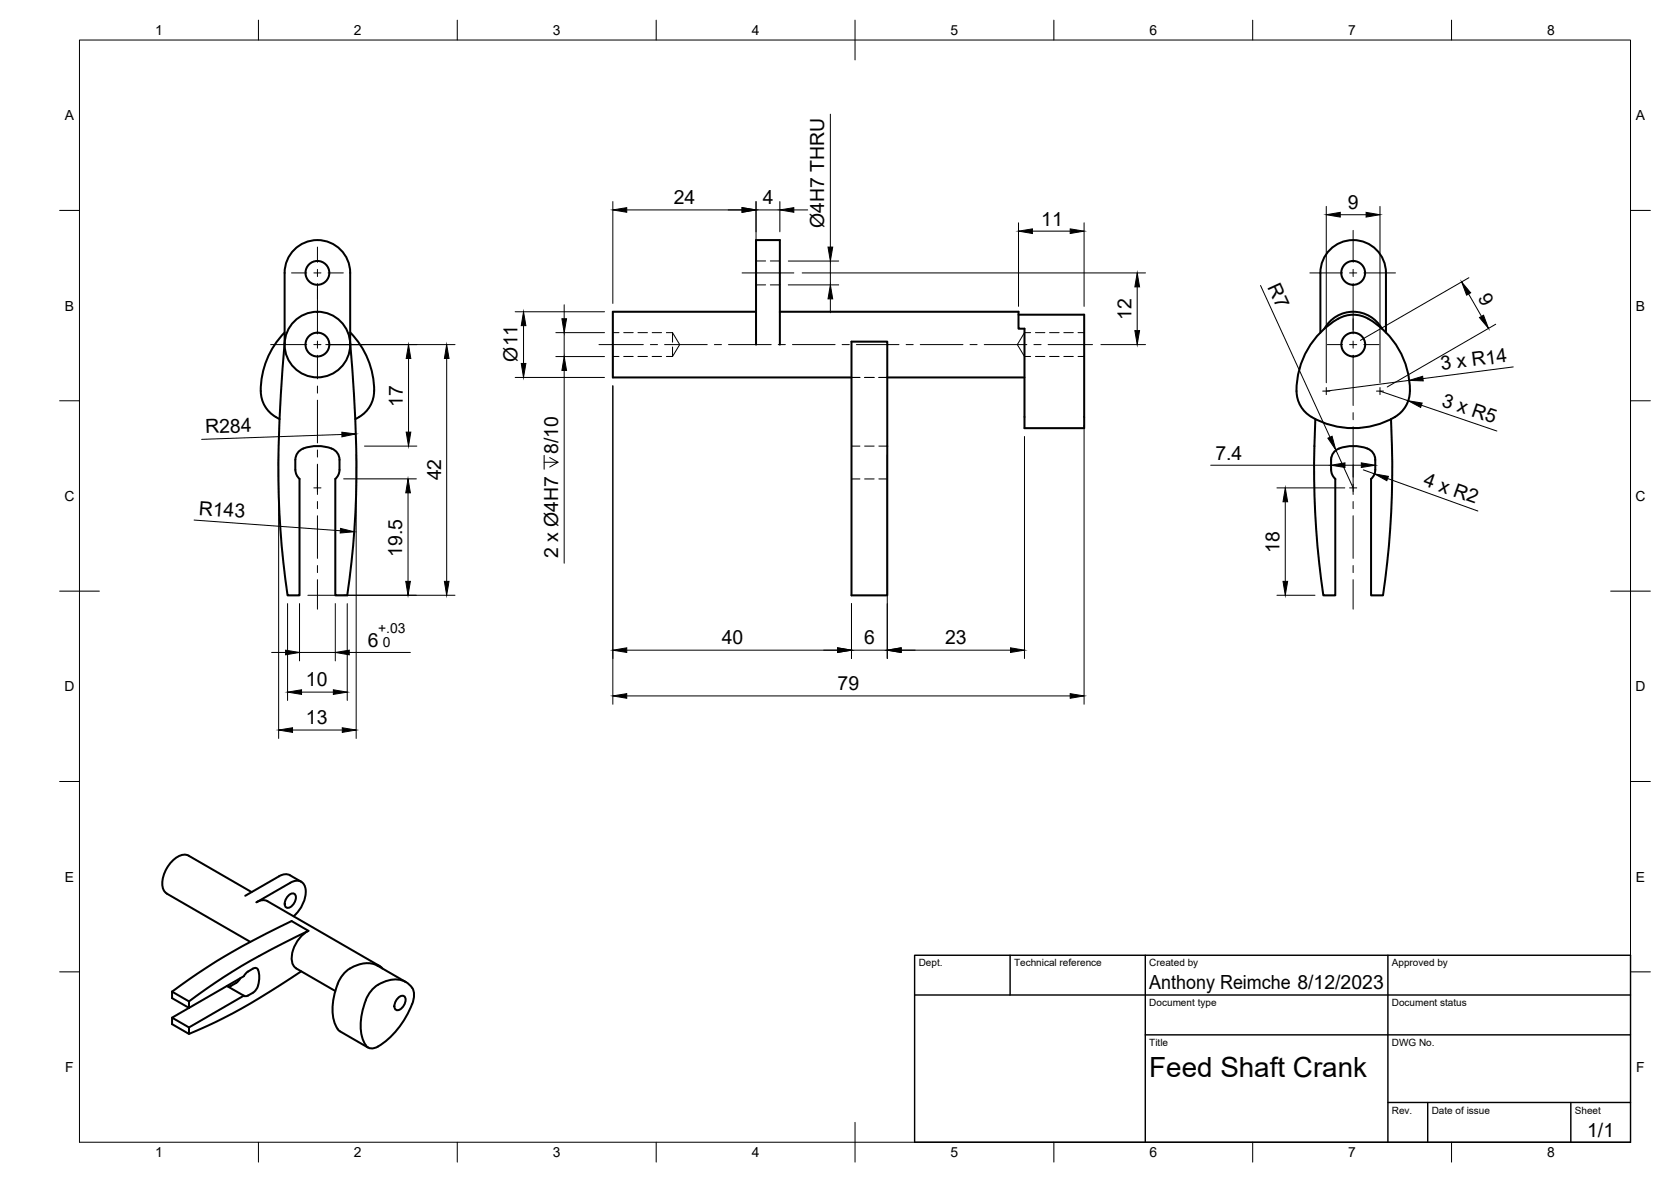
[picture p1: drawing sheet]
<svg xmlns="http://www.w3.org/2000/svg" width="420mm" height="297mm" viewBox="0 0 420 297" stroke-linecap="round" stroke-linejoin="round" font-family="sans-serif">
<!-- layer: Visible -->
<g fill="none" stroke="#000" stroke-width=".51">
<path d="M190.1 78.3h-36v16.6h60M196.1 78.3h60v4.3h1.5v25h15v-28.5h-16.5M71.6 83.6a20.2 20.2 0 0 0-5.8 16.4 7.9 7.9 0 0 0 4.5 5.3M71.6 86.6v-18a8.2 8.2 0 0 1 8.2-8.3 8.2 8.2 0 0 1 8.3 8.3v18M71.6 86.2a295.5 295.5 0 0 0-1.1 46.8l.7 8.3 1.1 8.3h3v-29.2M88.1 86.2a295.5 295.5 0 0 1 1 46.8l-.7 8.3-1.1 8.3h-3v-29.2M88.1 83.6a21 21 0 0 1 6 14.7M94.1 98.3a7.8 7.8 0 0 1-4.8 7M190.1 86.6v-26.3h6v26.3M214.1 85.9h9v63.7h-9zM223.1 94.9h34.5M332 83.6v-15a8.2 8.2 0 0 1 8.2-8.3 8.2 8.2 0 0 1 8.3 8.3v15"/>
<path d="M333 82.6a8.2 8.2 0 0 1 14.5 0M354.5 98.3a7.8 7.8 0 0 1-5 7.2 20.5 20.5 0 0 1-21.1-1.8 8 8 0 0 1-2.4-6.9 20.4 20.4 0 0 1 12.1-17.4 7.9 7.9 0 0 1 7.2 1.5 21 21 0 0 1 9.2 17.4M74.3 115.6v2.5M74.3 118.1l.2 1 .8 1.2M83.4 112.7a9.4 9.4 0 0 0-8.2 .7 2.99 2.99 0 0 0-.9 2.1M83.4 112.7a3 3 0 0 1 2 2.8l-.1 3.1-.3 .9-.7 .8M330.7 105.3a221.5 221.5 0 0 0 2 44.3h3v-29.2M334.7 115.6v2.5M334.7 115.5a3.5 3.5 0 0 1 3.5-3.2 9 9 0 0 1 6.7 1.1 2.99 2.99 0 0 1 .9 2.1v3.1l-.4 .9-.6 .8M334.7 118.1l.2 1 .9 1.2M349.8 105.3a221.5 221.5 0 0 1-2.1 44.3h-3v-29.2M63.3 224.2l-15.9-9.2a3.4 3.4 0 0 0-3.7 1 7.4 7.4 0 0 0-2.5 7.7l.7 .8 21 12.2"/>
<path d="M72.6 225a1 1 0 0 1 1.4-.4 1 1 0 0 1 .4 1.4l-.4 .9a1.63 1.63 0 0 1-2.1 1.1 2.4 2.4 0 0 1 .7-3zM73.8 230.3a8 8 0 0 0 2.9-7.4 2.27 2.27 0 0 0-3.7-1.1l-8.5 4.9 1.5-.5 1.3 .3 28.2 16.3M75.7 221.6l-3.2-1.8h-1.3l-9.5 5.3M77.6 233.9a8.1 8.1 0 0 0-4.1 8l.5 1.1 .5 .3 9.8 5.7M43.3 249.2a164.4 164.4 0 0 1 30-17.7l4.3 2.4a160 160 0 0 0-30.1 17.8M43.3 255.7l4.2 2.5v1.6M57.1 247.8l4.2 2.4M60.4 245.8l-.2 .4a4.5 4.5 0 0 1-2.4 1.7h-.6M61.3 250.2l-13.8 8M62.4 244.1l-1.1 1.2-13.8 8-4.2-2.5v-1.6M64.9 243.8a4.8 4.8 0 0 1-3.1 6.6l-.5-.2M64.9 243.7a.82 .82 0 0 0-1.3-.3l-1.2 .7"/>
<path d="M75.7 244.1a151.3 151.3 0 0 1-28.2 15.7l-4.2-2.4v-1.7l4.2-2.4v-1.6l-4.2-2.5M92 251.3a13.8 13.8 0 0 0-.4 10.7l.4 .7M94.7 242.6l.7 .1 .8 .7M100.2 250.7a1 1 0 0 1 1.4-.4 1 1 0 0 1 .3 1.4l-.3 .9a1.63 1.63 0 0 1-2.2 1.1 2.4 2.4 0 0 1 .8-3zM102 246.8l-7-4.1a7.6 7.6 0 0 0-9 2.5 15.4 15.4 0 0 0-1.9 11.9l1.2 1.9 7.2 4.3M103.6 252.3a21 21 0 0 1-9.2 11 2 2 0 0 1-2.4-.6M103.6 248.2a5.4 5.4 0 0 0-6.5-1.7 7.6 7.6 0 0 0-5.1 4.8M103.6 248.2l.5 1.5-.1 1.3-.4 1.3"/>
<circle cx="79.8" cy="68.6" r="3"/>
<circle cx="340.2" cy="68.6" r="3"/>
<circle cx="79.8" cy="86.6" r="3"/>
<circle cx="79.8" cy="86.6" r="8.2"/>
<circle cx="340.3" cy="86.6" r="3"/>
</g>
<!-- layer: Hidden -->
<g fill="none" stroke="#000" stroke-width=".25">
<path d="M190.1 65.6h2.4M190.1 71.6h2.4M193.7 65.6h2.4M193.7 71.6h2.4M154.1 83.6h1.5M154.1 89.6h1.5M156.8 83.6h2.4M156.8 89.6h2.4M160.4 83.6h2.4M160.4 89.6h2.4M164 83.6h2.3M164 89.6h2.3"/>
<path d="M167.6 83.6h1.5M167.6 89.6h1.5M169.1 83.6v2.4M169.1 87.2v2.4M169.1 83.6l1.8 3-1.8 3M214.1 94.9h2.1M217.4 94.9h2.4M221 94.9h2.1M259.1 83.6h-1.5l-1.8 3 1.8 3h1.5M260.3 83.6h2.4M260.3 89.6h2.4M263.9 83.6h2.4"/>
<path d="M263.9 89.6h2.4M267.5 83.6h2.4M267.5 89.6h2.4M271.1 83.6h1.5M271.1 89.6h1.5M214.1 112.1h2.1M217.4 112.1h2.4M221 112.1h2.1M214.1 120.4h2.1M217.4 120.4h2.4M221 120.4h2.1"/>
</g>
<!-- layer: BORDER -->
<g fill="none" stroke="#000" stroke-width=".25">
<path d="M20 10.1h390v276.9h-390zM65 5.1v5M115 5.1v5M165 5.1v5M215 5.1v10M265 5.1v5M315 5.1v5M365 5.1v5M15 52.9h5M410 52.9h5M15 100.7h5M410 100.7h5"/>
<path d="M15 148.6h10M405 148.6h10M15 196.4h5M410 196.4h5M15 244.2h5M410 244.2h5M65 287v5M115 287v5M165 287v5M215 282.1v9.9M265 287v5M315 287v5"/>
<path d="M365 287v5"/>
</g>
<!-- layer: TITLEBLOCK -->
<path d="M230 240.1h180v46.9h-180zM230 250h180M254 240.1v9.9M288 240.1v46.9M349 240.1v46.9M288 260.1h122M349 277.1h61M359 277.1v9.9M395 277.1v9.9" fill="none" stroke="#000" stroke-width=".36"/>
<!-- layer: Smart Centers -->
<g fill="none" stroke="#000" stroke-width=".25">
<path d="M340.2 57.9v8M73.3 68.6h3.8M78.9 68.6h1.8M79.8 62.1v3.8M79.8 67.7v1.8M79.8 71.3v12.6M82.5 68.6h3.8M186.6 68.6h13M329.4 68.6h8.2M339.3 68.6h1.8M340.2 67.7v1.8M340.2 71.3v12.6"/>
<path d="M342.9 68.6h8M68.1 86.6h9M78.9 86.6h1.8M79.8 85.7v1.8M79.8 89.3v5.9M79.8 97v1.8M82.5 86.6h9.1M150.6 86.6h11.2M163.5 86.6h1.8M167.1 86.6h10.7M179.6 86.6h1.8M183.2 86.6h10.7"/>
<path d="M195.7 86.6h1.8M199.3 86.6h10.7M211.8 86.6h1.8M215.3 86.6h10.7M227.8 86.6h1.8M231.4 86.6h10.7M243.9 86.6h1.8M247.5 86.6h10.7M260 86.6h1.8M263.5 86.6h11.2M332.6 98.3h1.8M333.5 97.4v1.8"/>
<path d="M333.7 86.6h3.9M339.3 86.6h1.8M340.2 85.7v1.8M340.2 89.3v12.6M342.9 86.6h3.8M346.1 98.3h1.8M347 97.4v1.8M79.8 100.6v10.7M79.8 113.1v1.8M79.8 116.7v7.6M340.2 103.7v1.8M340.2 107.3v17"/>
<path d="M78.9 122.6h1.8M79.8 126v1.8M79.8 129.6v10.7M339.3 122.6h1.8M340.2 126v1.8M340.2 129.6v10.7M79.8 142.1v1.8M79.8 145.7v7.4M340.2 142.1v1.8M340.2 145.7v7.4"/>
</g>
<!-- layer: FD_Dimensions -->
<g fill="none" stroke="#000" stroke-width=".25">
<path d="M208.8 28.7v33.4M154.1 50.7v25.5M157.6 52.8h29M190.1 50.7v15.8M190.1 52.8h6M196.1 50.7v7.6M199.6 52.8h3.5M256.1 56v21M259.6 58.1h9.5M272.6 56v21M333.5 51.9v44.3M337 54h6.5"/>
<path d="M347 51.9v44.3M129.5 78.3h22.5M141.9 76.6v3.5M198.2 65.6h12.7M198.2 71.6h12.7M201.7 68.6h86.3M208.8 65.6v6M208.8 75.1v3.5M285.9 72.1v11M316.9 71.7l17.5 38.2M369.3 73.9l3.2 5.6M369.3 69.8l-27.2 15.7"/>
<path d="M81.9 86.6h32.5M102.7 90.1v18.5M112.3 90.1v56M129.5 94.9h22.5M131.6 81.8v9.5M139.8 83.6h12.2M139.8 89.6h12.2M141.9 83.6v6M141.9 93.1v48.4M154.1 97v80M276.8 86.6h11.2M347 98.3l7.1 2.4"/>
<path d="M354.3 95.6l-20.8 2.7M376.1 81.5l-27.3 15.7M380.5 92.2l-22.7 3M70.1 114.2v71.4M86 109.2l-35.3 1.2M89.6 114.2v71.4M91.7 112.1h13.1M136.8 116.2h3.5l-2.1 1.2M136.8 114.4v3.5M138.2 115l2.1 1.2M223.1 114.2v51.3M257.6 109.7v55.8"/>
<path d="M272.6 106.9v70.1M304.4 116.9h30.3M334.7 114.8v1.2M335.9 113.1l4.3 9.5M338.2 116.9h4.1M342.8 118.1l2.8 1M345.8 114.8v1.2M357.4 101.8l19 6.5M48.8 130.7l36.8 2.7M86.4 120.3h18.3M102.6 123.9v22.2M321.1 122.6h17"/>
<path d="M323.2 126.1v20M348.9 120.3l22.7 8.1M72.3 151.7v24.3M75.3 151.7v14.4M77.4 149.6h37M84.3 151.7v14.4M87.3 151.7v24.3M214.1 151.7v13.8M321.1 149.6h9.5M68.3 164h3.5M75.3 164h9M75.8 173.9h8"/>
<path d="M87.8 164h15.4M157.6 163.4h53M157.6 174.9h111.5M214.1 163.4h9M226.6 163.4h27.5M73.6 183.5h12.5"/>
</g>
<g fill="#000" stroke="#000" stroke-width=".25">
<path d="M154.1 52.8l3.5-.6v1.1zM186.6 52.2l3.5 .6-3.5 .5zM196.1 52.8l3.5-.6v1.1zM256.1 58.1l3.5-.6v1.2zM269.1 57.5l3.5 .6-3.5 .6zM333.5 54l3.5-.6v1.2zM343.5 53.4l3.5 .6-3.5 .6zM208.8 71.6l.6 3.5h-1.2zM208.2 62.1h1.2l-.6 3.5zM285.9 68.6l.6 3.5h-1.2zM367.5 70.9l2.3 2.7-1 .6zM372 79.8l1-.6 1.3 3.3z"/>
<path d="M102.7 86.6l.6 3.5h-1.2zM112.3 86.6l.6 3.5h-1.2zM131.6 78.3l.6 3.5h-1.1zM131.1 91.3h1.1l-.6 3.6zM141.3 80.1h1.2l-.6 3.5zM141.9 89.6l.6 3.5h-1.2zM285.3 83.1h1.2l-.6 3.5zM354.3 95.6l3.4-1 .2 1.1zM86 108.6l3.5 .5-3.5 .7zM102.1 108.6h1.2l-.6 3.5zM333.9 110.1l1-.5 1 3.5zM334.7 116.9l3.5-.6v1.2z"/>
<path d="M342.3 116.3l3.5 .6-3.5 .6zM345.6 119.1l3.5 .6-.4 1.1zM354.1 100.7l3.5 .6-.4 1.1zM85.6 132.8l3.5 .8-3.6 .3zM102.6 120.3l.6 3.6h-1.2zM323.2 122.6l.6 3.5h-1.2zM102 146.1h1.2l-.6 3.5zM111.7 146.1h1.2l-.6 3.5zM322.6 146.1h1.2l-.6 3.5zM71.8 163.4l3.5 .6-3.5 .6zM72.3 173.9l3.5-.6v1.2zM83.8 173.3l3.5 .6-3.5 .6z"/>
<path d="M84.3 164l3.5-.6v1.2zM154.1 163.4l3.5-.6v1.2zM154.1 174.9l3.5-.6v1.2zM210.6 162.8l3.5 .6-3.5 .6zM223.1 163.4l3.5-.6v1.2zM254.1 162.8l3.5 .6-3.5 .6zM269.1 174.3l3.5 .6-3.5 .6zM70.1 183.5l3.5-.6v1.2zM86.1 182.9l3.5 .6-3.5 .6z"/>
</g>
<text font-size="7" x="289" y="270.6">Feed Shaft Crank</text>
<g font-size="4.9">
<text x="169.4" y="51.4">24</text>
<text x="191.8" y="51.4">4</text>
<text x="338.9" y="52.5">9</text>
<text x="207.2" y="57.4" transform="rotate(-90 207.2 57.4)">Ø4H7 THRU</text>
<text x="261.8" y="56.7">11</text>
<text x="318.6" y="72.1" transform="rotate(65 318.6 72.1)">R7</text>
<text x="371.5" y="74.8" transform="rotate(60 371.5 74.8)">9</text>
<text x="284.5" y="80.5" transform="rotate(-90 284.5 80.5)">12</text>
<text x="130.1" y="90.9" transform="rotate(-90 130.1 90.9)">Ø11</text>
<text x="362.4" y="93.1" transform="rotate(-7 362.4 93.1)">3 x R14</text>
<text x="362.3" y="102" transform="rotate(19 362.3 102)">3 x R5</text>
<text x="101.3" y="102.2" transform="rotate(-90 101.3 102.2)">17</text>
<text x="51.7" y="108.9" transform="rotate(-2 51.7 108.9)">R284</text>
<text x="140.3" y="114.1" transform="rotate(-90 140.3 114.1)">8/10</text>
<text x="305.6" y="115.5">7.4</text>
<text x="110.9" y="120.7" transform="rotate(-90 110.9 120.7)">42</text>
<text x="357.7" y="121.9" transform="rotate(20 357.7 121.9)">4 x R2</text>
<text x="49.9" y="129.3" transform="rotate(4 49.9 129.3)">R143</text>
<text x="101.1" y="139.9" transform="rotate(-90 101.1 139.9)">19.5</text>
<text x="140.3" y="140.3" transform="rotate(-90 140.3 140.3)">2 x Ø4H7</text>
<text x="321.7" y="139" transform="rotate(-90 321.7 139)">18</text>
<text x="181.5" y="161.9">40</text>
<text x="217.3" y="161.9">6</text>
<text x="237.7" y="161.9">23</text>
<text x="92.5" y="162.5">6</text>
<text x="76.9" y="172.5">10</text>
<text x="210.6" y="173.4">79</text>
<text x="76.9" y="182">13</text>
<text x="289" y="248.5">Anthony Reimche 8/12/2023</text>
<text x="399.1" y="285.7">1/1</text>
</g>
<g font-size="3.5">
<text x="39" y="8.8">1</text>
<text x="89" y="8.8">2</text>
<text x="139" y="8.8">3</text>
<text x="189" y="8.8">4</text>
<text x="239" y="8.8">5</text>
<text x="289" y="8.8">6</text>
<text x="339" y="8.8">7</text>
<text x="389" y="8.8">8</text>
<text x="16.3" y="30.2">A</text>
<text x="411.3" y="30.2">A</text>
<text x="16.3" y="78">B</text>
<text x="411.3" y="78">B</text>
<text x="16.2" y="125.9">C</text>
<text x="411.2" y="125.9">C</text>
<text x="95.1" y="159.1">+.03</text>
<text x="96.2" y="162.5">0</text>
<text x="16.2" y="173.7">D</text>
<text x="411.2" y="173.7">D</text>
<text x="16.3" y="221.6">E</text>
<text x="411.3" y="221.6">E</text>
<text x="16.4" y="269.4">F</text>
<text x="411.4" y="269.4">F</text>
<text x="39" y="290.8">1</text>
<text x="89" y="290.8">2</text>
<text x="139" y="290.8">3</text>
<text x="189" y="290.8">4</text>
<text x="239" y="290.8">5</text>
<text x="289" y="290.8">6</text>
<text x="339" y="290.8">7</text>
<text x="389" y="290.8">8</text>
</g>
<g font-size="2.5">
<text x="231" y="242.9">Dept.</text>
<text x="255" y="242.9">Technical reference</text>
<text x="289" y="242.9">Created by</text>
<text x="350" y="242.9">Approved by</text>
<text x="289" y="252.8">Document type</text>
<text x="350" y="252.8">Document status</text>
<text x="289" y="262.9">Title</text>
<text x="350" y="262.9">DWG No.</text>
<text x="350" y="279.9">Rev.</text>
<text x="360" y="279.9">Date of issue</text>
<text x="396" y="279.9">Sheet</text>
</g>
</svg>
